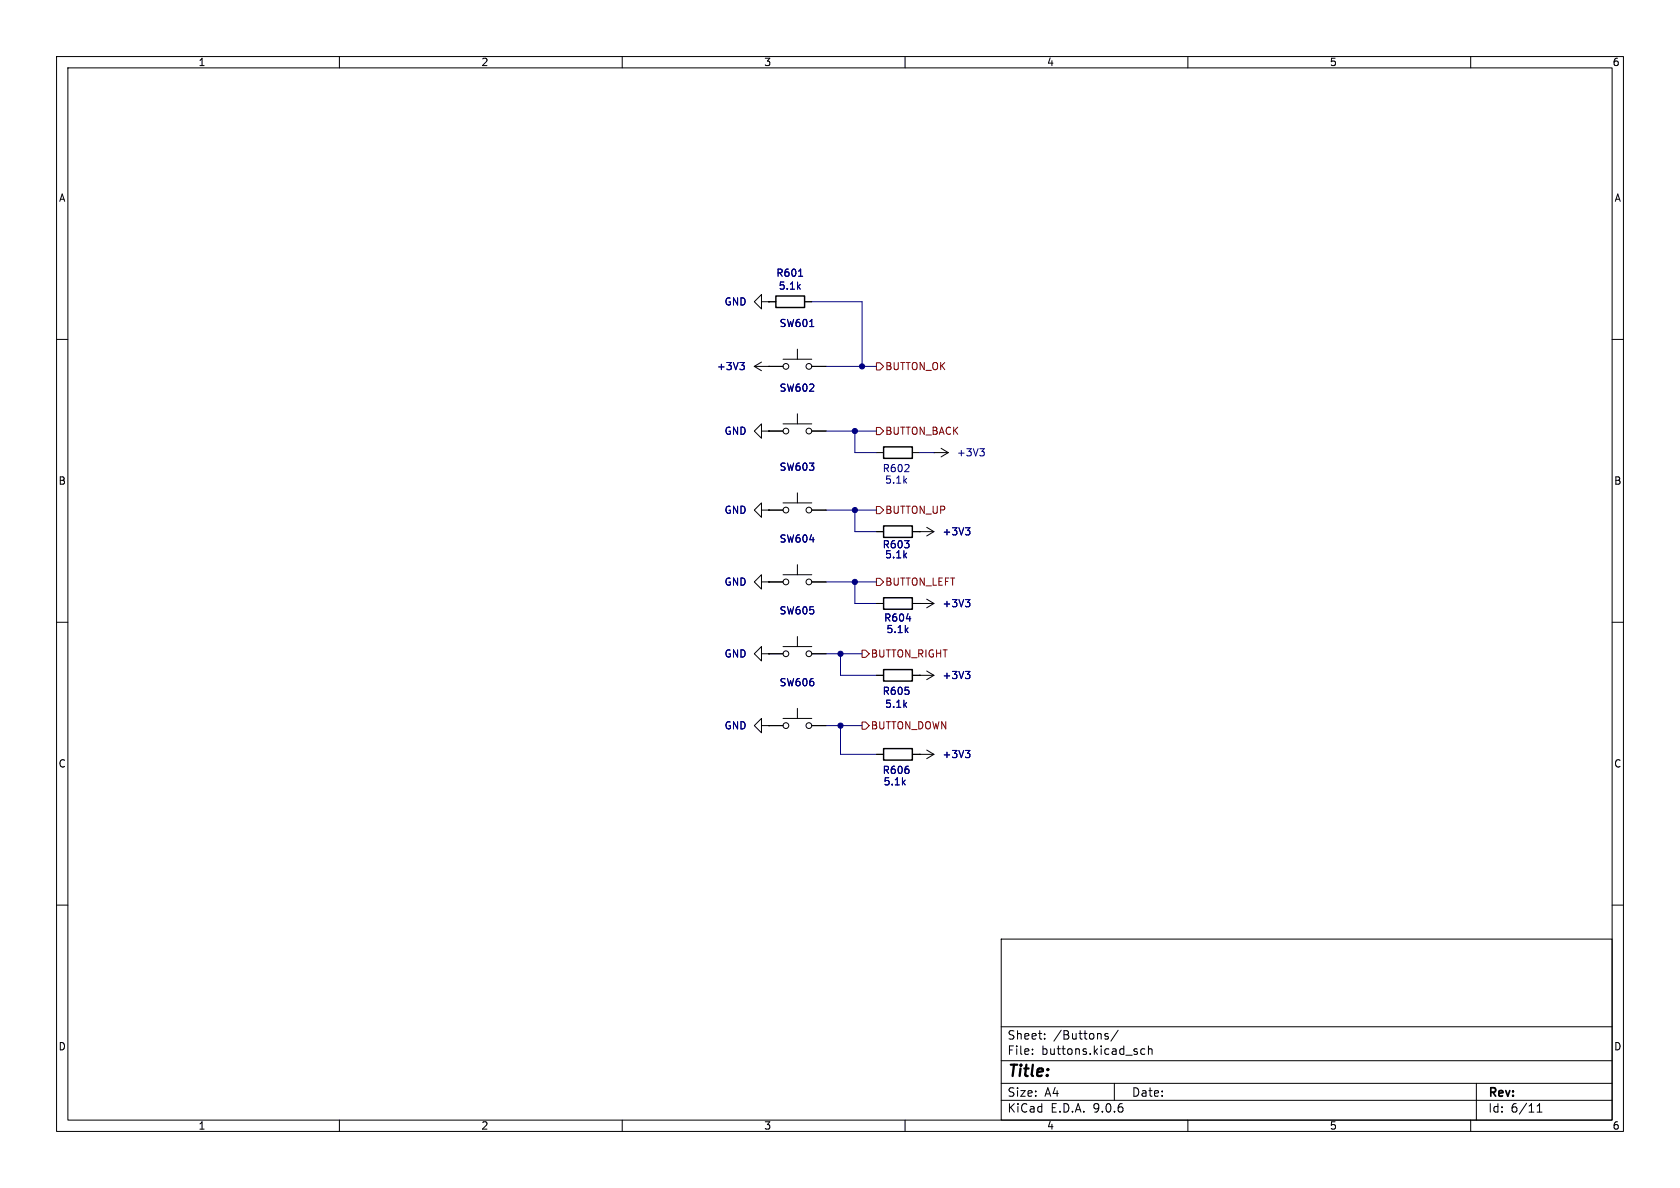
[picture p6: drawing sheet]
<svg xmlns="http://www.w3.org/2000/svg" width="297mm" height="210mm" viewBox="0 0 297 210" stroke-linecap="round" stroke-linejoin="round" font-family="sans-serif">
<g fill="none" stroke="#000" stroke-width=".18">
<path d="M10 10h277v190h-277zM12 12h273v186h-273zM60 10v2M110 10v2M160 10v2M210 10v2M260 10v2M134.6 53.3v-1.2l-1.3 1.2 1.3 1.3v-1.3h1.3M135.9 53.3h.1M135.9 53.3h1.3M142.2 53.3h1.3M10 60h2"/>
<path d="M133.3 64.8l1.3 .7M133.3 64.8h5.1M134.6 76.2v-1.3l-1.3 1.3 1.3 1.3v-1.3h1.3M134.6 64l-1.3 .8M135.9 76.2h.1M135.9 64.8h.1M135.9 76.2h2.5M138.4 74.9h5.1M138.4 63.5h5.1M141 61.7v1.8M141 73.2v1.7M143.5 76.2h2.5"/>
<path d="M143.5 64.8h2.5M166.4 79.2l1.2 .8M285 60h2M134.6 90.2v-1.3l-1.3 1.3 1.3 1.2v-1.2h1.3M135.9 90.2h.1M135.9 90.2h2.5M138.4 88.9h5.1M141 87.1v1.8M141 99.8v1.8M143.5 90.2h2.5M154.9 94h1.3M154.9 80h1.3"/>
<path d="M161.3 94h3.8M161.3 80h1.3M162.6 94h.1M163.8 93.2l1.3 .8M165.1 80h.1M165.1 80h2.5M165.1 94l-1.3 .7M167.6 80l-1.2 .8M10 110h2M134.6 102.9v-1.3l-1.3 1.3 1.3 1.2v-1.2h1.3M134.6 115.6v-1.3l-1.3 1.3 1.3 1.2v-1.2h1.3M135.9 102.9h.1"/>
<path d="M135.9 115.6h.1M135.9 102.9h2.5M135.9 115.6h2.5M138.4 101.6h5.1M138.4 114.3h5.1M141 112.5v1.8M143.5 102.9h2.5M143.5 115.6h2.5M154.9 119.4h1.3M154.9 106.7h1.3M161.3 119.4h3.8M161.3 106.7h3.8"/>
<path d="M162.6 106.7h.1M162.6 119.4h.1M163.8 105.9l1.3 .8M163.8 118.6l1.3 .8M165.1 106.7l-1.3 .7M165.1 119.4l-1.3 .7M285 110h2M134.6 128.3v-1.3l-1.3 1.3 1.3 1.2v-1.2h1.3M135.9 128.3h.1M135.9 128.3h2.5M138.4 127h5.1M141 125.2v1.8"/>
<path d="M143.5 128.3h2.5M154.9 133.4h1.3M161.3 133.4h3.8M162.6 133.4h.1M163.8 132.6l1.3 .8M165.1 133.4l-1.3 .7M10 160h2M177 166h108v32h-108zM285 160h2M60 198v2M110 198v2M160 198v2"/>
<path d="M177 194.5h108M177 191.5h108M177 187.5h108M177 181.5h108M182.5 186.3v.1M182.5 185.5v.1M184.7 183.6v.1M184.7 182.8v.1M195.9 182.8l-.4-.1-.2 .2 .1 .2 .5 .2v.3h-.6M197 191.5v3M197.7 182.1l-1.3 2M202.4 185.5l-.4-.1-.3 .3v.4l.1 .2h.6"/>
<path d="M203 185.5l.2-.1 .4 .1 .1 .9M203 184.9v1.5M210 198v2M260 198v2M261 191.5v6.5M271.7 196.6h.9M271.7 195.5l.5-.4v1.5"/>
<circle cx="138.9" cy="64.8" r=".51"/>
<circle cx="138.9" cy="76.2" r=".51"/>
<circle cx="143" cy="64.8" r=".51"/>
<circle cx="143" cy="76.2" r=".51"/>
<circle cx="138.9" cy="90.2" r=".51"/>
<circle cx="143" cy="90.2" r=".51"/>
<circle cx="138.9" cy="102.9" r=".51"/>
<circle cx="138.9" cy="115.6" r=".51"/>
<circle cx="143" cy="115.6" r=".51"/>
<circle cx="143" cy="102.9" r=".51"/>
<circle cx="138.9" cy="128.3" r=".51"/>
<circle cx="143" cy="128.3" r=".51"/>
</g>
<path d="M137.2 52.3h5v2.1h-5zM156.2 79h5.1v2h-5.1zM156.2 93h5.1v2h-5.1zM156.2 118.4h5.1v2h-5.1zM156.2 105.7h5.1v2h-5.1zM156.2 132.3h5.1v2.1h-5.1z" fill="none" stroke="#000" stroke-width=".25"/>
<path d="M130.8 64.1h.8l-.4 .5M131.3 64.6l.3 .2v.3l-.3 .2M173.2 79.3h.8l-.4 .5M173.8 79.8l.2 .2v.3l-.2 .3M170.7 93.3h.8l-.5 .5M171.2 93.8l.3 .2v.3l-.3 .3M170.7 106h.8l-.5 .5M170.7 118.7h.8l-.5 .5M171.2 106.5l.3 .2v.3l-.3 .3M171.2 119.2l.3 .2v.3l-.3 .3M170.7 132.7h.8l-.5 .4M171.2 133.1l.3 .3v.3l-.3 .2" fill="none" stroke="#000084" stroke-width=".18"/>
<g fill="none" stroke="#000080" stroke-width=".18">
<path d="M141.2 48.8h.7M143.1 57.7h.8M143.5 53.3h8.9v11.5M146 64.8h8.9M146 76.2h8.9M151.1 76.2v3.8h3.8M146 90.2h8.9M151.1 90.2v3.8h3.8M162.6 80h2.5M146 102.9h8.9M146 115.6h6.4M148.6 115.6v3.8h6.3"/>
<path d="M151.1 102.9v3.8h3.8M160.2 109.4h.8M146 128.3h6.4M148.6 128.3v5.1h6.3"/>
</g>
<path d="M154.9 64.1h.7l.6 .7-.6 .6h-.7zM154.9 75.6h.7l.6 .6-.6 .6h-.7zM154.9 89.5h.7l.6 .7-.6 .6h-.7zM152.4 114.9h.6l.7 .7-.7 .6h-.6zM154.9 102.2h.7l.6 .7-.6 .6h-.7zM152.4 127.6h.6l.7 .7-.7 .6h-.6z" fill="none" stroke="#800000" stroke-width=".18"/>
<g fill="#000080" stroke="#000080" stroke-width=".18">
<circle cx="151.1" cy="90.2" r=".46"/>
<circle cx="152.4" cy="64.8" r=".46"/>
<circle cx="151.1" cy="76.2" r=".46"/>
<circle cx="148.6" cy="115.6" r=".46"/>
<circle cx="151.1" cy="102.9" r=".46"/>
<circle cx="148.6" cy="128.3" r=".46"/>
</g>
<text font-size="2.8" x="178" y="190.9">Title:</text>
<g font-size="2.1">
<text x="178" y="184">Sheet:</text>
<text x="186.2" y="184">/Buttons/</text>
<text x="178" y="186.7">File:</text>
<text x="184.1" y="186.7">buttons.kicad_sch</text>
<text x="178" y="196.9">KiCad</text>
<text x="178" y="194.1">Size:</text>
<text x="184.7" y="194.1">A4</text>
<text x="185.7" y="196.9">E.D.A.</text>
<text x="193.3" y="196.9">9.0.6</text>
<text x="200" y="194.1">Date:</text>
<text x="263" y="194.3">Rev:</text>
<text x="263" y="196.9">Id:</text>
<text x="267.1" y="196.9">6/11</text>
</g>
<g font-size="1.8">
<text x="35" y="11.9">1</text>
<text x="85" y="11.9">2</text>
<text x="135" y="11.9">3</text>
<text x="185" y="11.9">4</text>
<text x="235" y="11.9">5</text>
<text x="285" y="11.9">6</text>
<text x="10.3" y="35.9">A</text>
<text x="285.3" y="35.9">A</text>
<text x="10.3" y="85.9">B</text>
<text x="285.3" y="85.9">B</text>
<text x="10.3" y="135.9">C</text>
<text x="285.3" y="135.9">C</text>
<text x="10.3" y="185.9">D</text>
<text x="285.3" y="185.9">D</text>
<text x="35" y="199.9">1</text>
<text x="85" y="199.9">2</text>
<text x="135" y="199.9">3</text>
<text x="185" y="199.9">4</text>
<text x="235" y="199.9">5</text>
<text x="285" y="199.9">6</text>
</g>
<g font-size="1.8" fill="#000080">
<text x="137.1" y="49.1">R601</text>
<text x="137.7" y="58">SW601</text>
<text x="137.7" y="69.4">SW602</text>
<text x="137.7" y="83.4">SW603</text>
<text x="155.9" y="83.7">R602</text>
<text x="137.7" y="96.1">SW604</text>
<text x="155.9" y="97.1">R603</text>
<text x="137.7" y="108.8">SW605</text>
<text x="156.2" y="110.1">R604</text>
<text x="137.7" y="121.5">SW606</text>
<text x="155.9" y="123">R605</text>
<text x="155.9" y="137">R606</text>
</g>
<g font-size="1.8" fill="#000084">
<text x="137.6" y="51.4">5.1k</text>
<text x="128" y="54.2">GND</text>
<text x="126.6" y="65.6">+3V3</text>
<text x="128" y="77.1">GND</text>
<text x="169.1" y="80.9">+3V3</text>
<text x="156.4" y="85.7">5.1k</text>
<text x="128" y="91">GND</text>
<text x="166.5" y="94.8">+3V3</text>
<text x="156.4" y="98.9">5.1k</text>
<text x="128" y="103.7">GND</text>
<text x="166.5" y="107.5">+3V3</text>
<text x="156.6" y="112.1">5.1k</text>
<text x="128" y="116.4">GND</text>
<text x="156.4" y="125.3">5.1k</text>
<text x="166.5" y="120.2">+3V3</text>
<text x="128" y="129.1">GND</text>
<text x="166.5" y="134.2">+3V3</text>
<text x="156.1" y="139">5.1k</text>
</g>
<g font-size="1.8" fill="#800000">
<text x="156.4" y="65.6">BUTTON_OK</text>
<text x="156.4" y="77.1">BUTTON_BACK</text>
<text x="156.4" y="91">BUTTON_UP</text>
<text x="156.4" y="103.7">BUTTON_LEFT</text>
<text x="153.9" y="116.4">BUTTON_RIGHT</text>
<text x="153.9" y="129.1">BUTTON_DOWN</text>
</g>
</svg>
